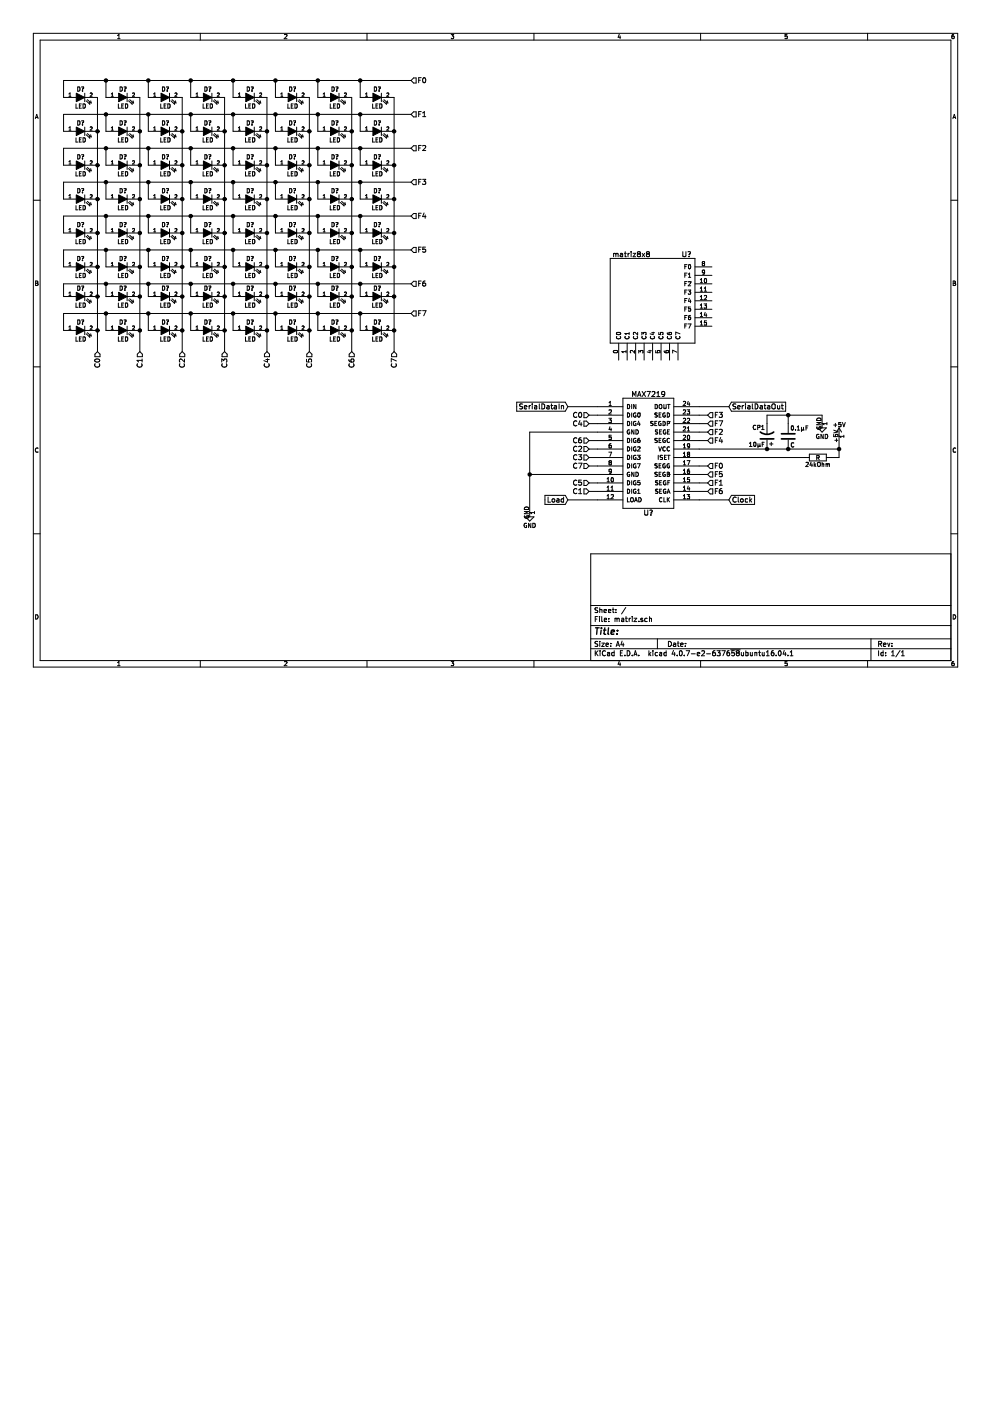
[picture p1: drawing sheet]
EESchema Schematic File Version 2
LIBS:max
LIBS:leds
LIBS:matriz8x8
LIBS:power
LIBS:device
LIBS:matriz-cache
EELAYER 25 0
EELAYER END
$Descr A4 11693 8268
encoding utf-8
Sheet 1 1
Title ""
Date ""
Rev ""
Comp ""
Comment1 ""
Comment2 ""
Comment3 ""
Comment4 ""
$EndDescr
$Comp
L LED D?
U 1 1
P 4450 1550
F 0 "D?" H 4450 1650 50  0000 C CNN
F 1 "LED" H 4450 1450 50  0000 C CNN
F 2 "" H 4450 1550 60  0001 C CNN
F 3 "" H 4450 1550 60  0001 C CNN
	1    4450 1550
	1    0    0    -1  
$EndComp
$Comp
L LED D?
U 1 1
P 4450 1150
F 0 "D?" H 4450 1250 50  0000 C CNN
F 1 "LED" H 4450 1050 50  0000 C CNN
F 2 "" H 4450 1150 60  0001 C CNN
F 3 "" H 4450 1150 60  0001 C CNN
	1    4450 1150
	1    0    0    -1  
$EndComp
$Comp
L LED D?
U 1 1
P 4450 2350
F 0 "D?" H 4450 2450 50  0000 C CNN
F 1 "LED" H 4450 2250 50  0000 C CNN
F 2 "" H 4450 2350 60  0001 C CNN
F 3 "" H 4450 2350 60  0001 C CNN
	1    4450 2350
	1    0    0    -1  
$EndComp
$Comp
L LED D?
U 1 1
P 4450 1950
F 0 "D?" H 4450 2050 50  0000 C CNN
F 1 "LED" H 4450 1850 50  0000 C CNN
F 2 "" H 4450 1950 60  0001 C CNN
F 3 "" H 4450 1950 60  0001 C CNN
	1    4450 1950
	1    0    0    -1  
$EndComp
$Comp
L LED D?
U 1 1
P 4450 2750
F 0 "D?" H 4450 2850 50  0000 C CNN
F 1 "LED" H 4450 2650 50  0000 C CNN
F 2 "" H 4450 2750 60  0001 C CNN
F 3 "" H 4450 2750 60  0001 C CNN
	1    4450 2750
	1    0    0    -1  
$EndComp
$Comp
L LED D?
U 1 1
P 4450 3500
F 0 "D?" H 4450 3600 50  0000 C CNN
F 1 "LED" H 4450 3400 50  0000 C CNN
F 2 "" H 4450 3500 60  0001 C CNN
F 3 "" H 4450 3500 60  0001 C CNN
	1    4450 3500
	1    0    0    -1  
$EndComp
$Comp
L LED D?
U 1 1
P 4450 3150
F 0 "D?" H 4450 3250 50  0000 C CNN
F 1 "LED" H 4450 3050 50  0000 C CNN
F 2 "" H 4450 3150 60  0001 C CNN
F 3 "" H 4450 3150 60  0001 C CNN
	1    4450 3150
	1    0    0    -1  
$EndComp
$Comp
L LED D?
U 1 1
P 4450 3900
F 0 "D?" H 4450 4000 50  0000 C CNN
F 1 "LED" H 4450 3800 50  0000 C CNN
F 2 "" H 4450 3900 60  0001 C CNN
F 3 "" H 4450 3900 60  0001 C CNN
	1    4450 3900
	1    0    0    -1  
$EndComp
$Comp
L LED D?
U 1 1
P 3950 1550
F 0 "D?" H 3950 1650 50  0000 C CNN
F 1 "LED" H 3950 1450 50  0000 C CNN
F 2 "" H 3950 1550 60  0001 C CNN
F 3 "" H 3950 1550 60  0001 C CNN
	1    3950 1550
	1    0    0    -1  
$EndComp
$Comp
L LED D?
U 1 1
P 3950 1150
F 0 "D?" H 3950 1250 50  0000 C CNN
F 1 "LED" H 3950 1050 50  0000 C CNN
F 2 "" H 3950 1150 60  0001 C CNN
F 3 "" H 3950 1150 60  0001 C CNN
	1    3950 1150
	1    0    0    -1  
$EndComp
$Comp
L LED D?
U 1 1
P 3950 2350
F 0 "D?" H 3950 2450 50  0000 C CNN
F 1 "LED" H 3950 2250 50  0000 C CNN
F 2 "" H 3950 2350 60  0001 C CNN
F 3 "" H 3950 2350 60  0001 C CNN
	1    3950 2350
	1    0    0    -1  
$EndComp
$Comp
L LED D?
U 1 1
P 3950 1950
F 0 "D?" H 3950 2050 50  0000 C CNN
F 1 "LED" H 3950 1850 50  0000 C CNN
F 2 "" H 3950 1950 60  0001 C CNN
F 3 "" H 3950 1950 60  0001 C CNN
	1    3950 1950
	1    0    0    -1  
$EndComp
$Comp
L LED D?
U 1 1
P 3950 2750
F 0 "D?" H 3950 2850 50  0000 C CNN
F 1 "LED" H 3950 2650 50  0000 C CNN
F 2 "" H 3950 2750 60  0001 C CNN
F 3 "" H 3950 2750 60  0001 C CNN
	1    3950 2750
	1    0    0    -1  
$EndComp
$Comp
L LED D?
U 1 1
P 3950 3500
F 0 "D?" H 3950 3600 50  0000 C CNN
F 1 "LED" H 3950 3400 50  0000 C CNN
F 2 "" H 3950 3500 60  0001 C CNN
F 3 "" H 3950 3500 60  0001 C CNN
	1    3950 3500
	1    0    0    -1  
$EndComp
$Comp
L LED D?
U 1 1
P 3950 3150
F 0 "D?" H 3950 3250 50  0000 C CNN
F 1 "LED" H 3950 3050 50  0000 C CNN
F 2 "" H 3950 3150 60  0001 C CNN
F 3 "" H 3950 3150 60  0001 C CNN
	1    3950 3150
	1    0    0    -1  
$EndComp
$Comp
L LED D?
U 1 1
P 3950 3900
F 0 "D?" H 3950 4000 50  0000 C CNN
F 1 "LED" H 3950 3800 50  0000 C CNN
F 2 "" H 3950 3900 60  0001 C CNN
F 3 "" H 3950 3900 60  0001 C CNN
	1    3950 3900
	1    0    0    -1  
$EndComp
$Comp
L LED D?
U 1 1
P 3450 1550
F 0 "D?" H 3450 1650 50  0000 C CNN
F 1 "LED" H 3450 1450 50  0000 C CNN
F 2 "" H 3450 1550 60  0001 C CNN
F 3 "" H 3450 1550 60  0001 C CNN
	1    3450 1550
	1    0    0    -1  
$EndComp
$Comp
L LED D?
U 1 1
P 3450 1150
F 0 "D?" H 3450 1250 50  0000 C CNN
F 1 "LED" H 3450 1050 50  0000 C CNN
F 2 "" H 3450 1150 60  0001 C CNN
F 3 "" H 3450 1150 60  0001 C CNN
	1    3450 1150
	1    0    0    -1  
$EndComp
$Comp
L LED D?
U 1 1
P 3450 2350
F 0 "D?" H 3450 2450 50  0000 C CNN
F 1 "LED" H 3450 2250 50  0000 C CNN
F 2 "" H 3450 2350 60  0001 C CNN
F 3 "" H 3450 2350 60  0001 C CNN
	1    3450 2350
	1    0    0    -1  
$EndComp
$Comp
L LED D?
U 1 1
P 3450 1950
F 0 "D?" H 3450 2050 50  0000 C CNN
F 1 "LED" H 3450 1850 50  0000 C CNN
F 2 "" H 3450 1950 60  0001 C CNN
F 3 "" H 3450 1950 60  0001 C CNN
	1    3450 1950
	1    0    0    -1  
$EndComp
$Comp
L LED D?
U 1 1
P 3450 2750
F 0 "D?" H 3450 2850 50  0000 C CNN
F 1 "LED" H 3450 2650 50  0000 C CNN
F 2 "" H 3450 2750 60  0001 C CNN
F 3 "" H 3450 2750 60  0001 C CNN
	1    3450 2750
	1    0    0    -1  
$EndComp
$Comp
L LED D?
U 1 1
P 3450 3500
F 0 "D?" H 3450 3600 50  0000 C CNN
F 1 "LED" H 3450 3400 50  0000 C CNN
F 2 "" H 3450 3500 60  0001 C CNN
F 3 "" H 3450 3500 60  0001 C CNN
	1    3450 3500
	1    0    0    -1  
$EndComp
$Comp
L LED D?
U 1 1
P 3450 3150
F 0 "D?" H 3450 3250 50  0000 C CNN
F 1 "LED" H 3450 3050 50  0000 C CNN
F 2 "" H 3450 3150 60  0001 C CNN
F 3 "" H 3450 3150 60  0001 C CNN
	1    3450 3150
	1    0    0    -1  
$EndComp
$Comp
L LED D?
U 1 1
P 3450 3900
F 0 "D?" H 3450 4000 50  0000 C CNN
F 1 "LED" H 3450 3800 50  0000 C CNN
F 2 "" H 3450 3900 60  0001 C CNN
F 3 "" H 3450 3900 60  0001 C CNN
	1    3450 3900
	1    0    0    -1  
$EndComp
$Comp
L LED D?
U 1 1
P 2950 1550
F 0 "D?" H 2950 1650 50  0000 C CNN
F 1 "LED" H 2950 1450 50  0000 C CNN
F 2 "" H 2950 1550 60  0001 C CNN
F 3 "" H 2950 1550 60  0001 C CNN
	1    2950 1550
	1    0    0    -1  
$EndComp
$Comp
L LED D?
U 1 1
P 2950 1150
F 0 "D?" H 2950 1250 50  0000 C CNN
F 1 "LED" H 2950 1050 50  0000 C CNN
F 2 "" H 2950 1150 60  0001 C CNN
F 3 "" H 2950 1150 60  0001 C CNN
	1    2950 1150
	1    0    0    -1  
$EndComp
$Comp
L LED D?
U 1 1
P 2950 2350
F 0 "D?" H 2950 2450 50  0000 C CNN
F 1 "LED" H 2950 2250 50  0000 C CNN
F 2 "" H 2950 2350 60  0001 C CNN
F 3 "" H 2950 2350 60  0001 C CNN
	1    2950 2350
	1    0    0    -1  
$EndComp
$Comp
L LED D?
U 1 1
P 2950 1950
F 0 "D?" H 2950 2050 50  0000 C CNN
F 1 "LED" H 2950 1850 50  0000 C CNN
F 2 "" H 2950 1950 60  0001 C CNN
F 3 "" H 2950 1950 60  0001 C CNN
	1    2950 1950
	1    0    0    -1  
$EndComp
$Comp
L LED D?
U 1 1
P 2950 2750
F 0 "D?" H 2950 2850 50  0000 C CNN
F 1 "LED" H 2950 2650 50  0000 C CNN
F 2 "" H 2950 2750 60  0001 C CNN
F 3 "" H 2950 2750 60  0001 C CNN
	1    2950 2750
	1    0    0    -1  
$EndComp
$Comp
L LED D?
U 1 1
P 2950 3500
F 0 "D?" H 2950 3600 50  0000 C CNN
F 1 "LED" H 2950 3400 50  0000 C CNN
F 2 "" H 2950 3500 60  0001 C CNN
F 3 "" H 2950 3500 60  0001 C CNN
	1    2950 3500
	1    0    0    -1  
$EndComp
$Comp
L LED D?
U 1 1
P 2950 3150
F 0 "D?" H 2950 3250 50  0000 C CNN
F 1 "LED" H 2950 3050 50  0000 C CNN
F 2 "" H 2950 3150 60  0001 C CNN
F 3 "" H 2950 3150 60  0001 C CNN
	1    2950 3150
	1    0    0    -1  
$EndComp
$Comp
L LED D?
U 1 1
P 2950 3900
F 0 "D?" H 2950 4000 50  0000 C CNN
F 1 "LED" H 2950 3800 50  0000 C CNN
F 2 "" H 2950 3900 60  0001 C CNN
F 3 "" H 2950 3900 60  0001 C CNN
	1    2950 3900
	1    0    0    -1  
$EndComp
$Comp
L LED D?
U 1 1
P 2450 1550
F 0 "D?" H 2450 1650 50  0000 C CNN
F 1 "LED" H 2450 1450 50  0000 C CNN
F 2 "" H 2450 1550 60  0001 C CNN
F 3 "" H 2450 1550 60  0001 C CNN
	1    2450 1550
	1    0    0    -1  
$EndComp
$Comp
L LED D?
U 1 1
P 2450 1150
F 0 "D?" H 2450 1250 50  0000 C CNN
F 1 "LED" H 2450 1050 50  0000 C CNN
F 2 "" H 2450 1150 60  0001 C CNN
F 3 "" H 2450 1150 60  0001 C CNN
	1    2450 1150
	1    0    0    -1  
$EndComp
$Comp
L LED D?
U 1 1
P 2450 2350
F 0 "D?" H 2450 2450 50  0000 C CNN
F 1 "LED" H 2450 2250 50  0000 C CNN
F 2 "" H 2450 2350 60  0001 C CNN
F 3 "" H 2450 2350 60  0001 C CNN
	1    2450 2350
	1    0    0    -1  
$EndComp
$Comp
L LED D?
U 1 1
P 2450 1950
F 0 "D?" H 2450 2050 50  0000 C CNN
F 1 "LED" H 2450 1850 50  0000 C CNN
F 2 "" H 2450 1950 60  0001 C CNN
F 3 "" H 2450 1950 60  0001 C CNN
	1    2450 1950
	1    0    0    -1  
$EndComp
$Comp
L LED D?
U 1 1
P 2450 2750
F 0 "D?" H 2450 2850 50  0000 C CNN
F 1 "LED" H 2450 2650 50  0000 C CNN
F 2 "" H 2450 2750 60  0001 C CNN
F 3 "" H 2450 2750 60  0001 C CNN
	1    2450 2750
	1    0    0    -1  
$EndComp
$Comp
L LED D?
U 1 1
P 2450 3500
F 0 "D?" H 2450 3600 50  0000 C CNN
F 1 "LED" H 2450 3400 50  0000 C CNN
F 2 "" H 2450 3500 60  0001 C CNN
F 3 "" H 2450 3500 60  0001 C CNN
	1    2450 3500
	1    0    0    -1  
$EndComp
$Comp
L LED D?
U 1 1
P 2450 3150
F 0 "D?" H 2450 3250 50  0000 C CNN
F 1 "LED" H 2450 3050 50  0000 C CNN
F 2 "" H 2450 3150 60  0001 C CNN
F 3 "" H 2450 3150 60  0001 C CNN
	1    2450 3150
	1    0    0    -1  
$EndComp
$Comp
L LED D?
U 1 1
P 2450 3900
F 0 "D?" H 2450 4000 50  0000 C CNN
F 1 "LED" H 2450 3800 50  0000 C CNN
F 2 "" H 2450 3900 60  0001 C CNN
F 3 "" H 2450 3900 60  0001 C CNN
	1    2450 3900
	1    0    0    -1  
$EndComp
$Comp
L LED D?
U 1 1
P 1950 1550
F 0 "D?" H 1950 1650 50  0000 C CNN
F 1 "LED" H 1950 1450 50  0000 C CNN
F 2 "" H 1950 1550 60  0001 C CNN
F 3 "" H 1950 1550 60  0001 C CNN
	1    1950 1550
	1    0    0    -1  
$EndComp
$Comp
L LED D?
U 1 1
P 1950 1150
F 0 "D?" H 1950 1250 50  0000 C CNN
F 1 "LED" H 1950 1050 50  0000 C CNN
F 2 "" H 1950 1150 60  0001 C CNN
F 3 "" H 1950 1150 60  0001 C CNN
	1    1950 1150
	1    0    0    -1  
$EndComp
$Comp
L LED D?
U 1 1
P 1950 2350
F 0 "D?" H 1950 2450 50  0000 C CNN
F 1 "LED" H 1950 2250 50  0000 C CNN
F 2 "" H 1950 2350 60  0001 C CNN
F 3 "" H 1950 2350 60  0001 C CNN
	1    1950 2350
	1    0    0    -1  
$EndComp
$Comp
L LED D?
U 1 1
P 1950 1950
F 0 "D?" H 1950 2050 50  0000 C CNN
F 1 "LED" H 1950 1850 50  0000 C CNN
F 2 "" H 1950 1950 60  0001 C CNN
F 3 "" H 1950 1950 60  0001 C CNN
	1    1950 1950
	1    0    0    -1  
$EndComp
$Comp
L LED D?
U 1 1
P 1950 2750
F 0 "D?" H 1950 2850 50  0000 C CNN
F 1 "LED" H 1950 2650 50  0000 C CNN
F 2 "" H 1950 2750 60  0001 C CNN
F 3 "" H 1950 2750 60  0001 C CNN
	1    1950 2750
	1    0    0    -1  
$EndComp
$Comp
L LED D?
U 1 1
P 1950 3500
F 0 "D?" H 1950 3600 50  0000 C CNN
F 1 "LED" H 1950 3400 50  0000 C CNN
F 2 "" H 1950 3500 60  0001 C CNN
F 3 "" H 1950 3500 60  0001 C CNN
	1    1950 3500
	1    0    0    -1  
$EndComp
$Comp
L LED D?
U 1 1
P 1950 3150
F 0 "D?" H 1950 3250 50  0000 C CNN
F 1 "LED" H 1950 3050 50  0000 C CNN
F 2 "" H 1950 3150 60  0001 C CNN
F 3 "" H 1950 3150 60  0001 C CNN
	1    1950 3150
	1    0    0    -1  
$EndComp
$Comp
L LED D?
U 1 1
P 1950 3900
F 0 "D?" H 1950 4000 50  0000 C CNN
F 1 "LED" H 1950 3800 50  0000 C CNN
F 2 "" H 1950 3900 60  0001 C CNN
F 3 "" H 1950 3900 60  0001 C CNN
	1    1950 3900
	1    0    0    -1  
$EndComp
$Comp
L LED D?
U 1 1
P 1450 1550
F 0 "D?" H 1450 1650 50  0000 C CNN
F 1 "LED" H 1450 1450 50  0000 C CNN
F 2 "" H 1450 1550 60  0001 C CNN
F 3 "" H 1450 1550 60  0001 C CNN
	1    1450 1550
	1    0    0    -1  
$EndComp
$Comp
L LED D?
U 1 1
P 1450 1150
F 0 "D?" H 1450 1250 50  0000 C CNN
F 1 "LED" H 1450 1050 50  0000 C CNN
F 2 "" H 1450 1150 60  0001 C CNN
F 3 "" H 1450 1150 60  0001 C CNN
	1    1450 1150
	1    0    0    -1  
$EndComp
$Comp
L LED D?
U 1 1
P 1450 2350
F 0 "D?" H 1450 2450 50  0000 C CNN
F 1 "LED" H 1450 2250 50  0000 C CNN
F 2 "" H 1450 2350 60  0001 C CNN
F 3 "" H 1450 2350 60  0001 C CNN
	1    1450 2350
	1    0    0    -1  
$EndComp
$Comp
L LED D?
U 1 1
P 1450 1950
F 0 "D?" H 1450 2050 50  0000 C CNN
F 1 "LED" H 1450 1850 50  0000 C CNN
F 2 "" H 1450 1950 60  0001 C CNN
F 3 "" H 1450 1950 60  0001 C CNN
	1    1450 1950
	1    0    0    -1  
$EndComp
$Comp
L LED D?
U 1 1
P 1450 2750
F 0 "D?" H 1450 2850 50  0000 C CNN
F 1 "LED" H 1450 2650 50  0000 C CNN
F 2 "" H 1450 2750 60  0001 C CNN
F 3 "" H 1450 2750 60  0001 C CNN
	1    1450 2750
	1    0    0    -1  
$EndComp
$Comp
L LED D?
U 1 1
P 1450 3500
F 0 "D?" H 1450 3600 50  0000 C CNN
F 1 "LED" H 1450 3400 50  0000 C CNN
F 2 "" H 1450 3500 60  0001 C CNN
F 3 "" H 1450 3500 60  0001 C CNN
	1    1450 3500
	1    0    0    -1  
$EndComp
$Comp
L LED D?
U 1 1
P 1450 3150
F 0 "D?" H 1450 3250 50  0000 C CNN
F 1 "LED" H 1450 3050 50  0000 C CNN
F 2 "" H 1450 3150 60  0001 C CNN
F 3 "" H 1450 3150 60  0001 C CNN
	1    1450 3150
	1    0    0    -1  
$EndComp
$Comp
L LED D?
U 1 1
P 1450 3900
F 0 "D?" H 1450 4000 50  0000 C CNN
F 1 "LED" H 1450 3800 50  0000 C CNN
F 2 "" H 1450 3900 60  0001 C CNN
F 3 "" H 1450 3900 60  0001 C CNN
	1    1450 3900
	1    0    0    -1  
$EndComp
$Comp
L LED D?
U 1 1
P 950 1550
F 0 "D?" H 950 1650 50  0000 C CNN
F 1 "LED" H 950 1450 50  0000 C CNN
F 2 "" H 950 1550 60  0001 C CNN
F 3 "" H 950 1550 60  0001 C CNN
	1    950  1550
	1    0    0    -1  
$EndComp
$Comp
L LED D?
U 1 1
P 950 1150
F 0 "D?" H 950 1250 50  0000 C CNN
F 1 "LED" H 950 1050 50  0000 C CNN
F 2 "" H 950 1150 60  0001 C CNN
F 3 "" H 950 1150 60  0001 C CNN
	1    950  1150
	1    0    0    -1  
$EndComp
$Comp
L LED D?
U 1 1
P 950 2350
F 0 "D?" H 950 2450 50  0000 C CNN
F 1 "LED" H 950 2250 50  0000 C CNN
F 2 "" H 950 2350 60  0001 C CNN
F 3 "" H 950 2350 60  0001 C CNN
	1    950  2350
	1    0    0    -1  
$EndComp
$Comp
L LED D?
U 1 1
P 950 1950
F 0 "D?" H 950 2050 50  0000 C CNN
F 1 "LED" H 950 1850 50  0000 C CNN
F 2 "" H 950 1950 60  0001 C CNN
F 3 "" H 950 1950 60  0001 C CNN
	1    950  1950
	1    0    0    -1  
$EndComp
$Comp
L LED D?
U 1 1
P 950 2750
F 0 "D?" H 950 2850 50  0000 C CNN
F 1 "LED" H 950 2650 50  0000 C CNN
F 2 "" H 950 2750 60  0001 C CNN
F 3 "" H 950 2750 60  0001 C CNN
	1    950  2750
	1    0    0    -1  
$EndComp
$Comp
L LED D?
U 1 1
P 950 3500
F 0 "D?" H 950 3600 50  0000 C CNN
F 1 "LED" H 950 3400 50  0000 C CNN
F 2 "" H 950 3500 60  0001 C CNN
F 3 "" H 950 3500 60  0001 C CNN
	1    950  3500
	1    0    0    -1  
$EndComp
$Comp
L LED D?
U 1 1
P 950 3150
F 0 "D?" H 950 3250 50  0000 C CNN
F 1 "LED" H 950 3050 50  0000 C CNN
F 2 "" H 950 3150 60  0001 C CNN
F 3 "" H 950 3150 60  0001 C CNN
	1    950  3150
	1    0    0    -1  
$EndComp
$Comp
L LED D?
U 1 1
P 950 3900
F 0 "D?" H 950 4000 50  0000 C CNN
F 1 "LED" H 950 3800 50  0000 C CNN
F 2 "" H 950 3900 60  0001 C CNN
F 3 "" H 950 3900 60  0001 C CNN
	1    950  3900
	1    0    0    -1  
$EndComp
$Comp
L MAX7219 U?
U 1 1
P 7650 5350
F 0 "U?" H 7650 4650 60  0000 C CNN
F 1 "MAX7219" H 7650 6050 60  0000 C CNN
F 2 "" H 8250 5350 60  0000 C CNN
F 3 "" H 8250 5350 60  0000 C CNN
	1    7650 5350
	1    0    0    -1  
$EndComp
$Comp
L GND #PWR?
U 1 1
P 6250 6050
F 0 "#PWR?" H 6250 5800 50  0001 C CNN
F 1 "GND" H 6250 5900 50  0000 C CNN
F 2 "" H 6250 6050 50  0001 C CNN
F 3 "" H 6250 6050 50  0001 C CNN
	1    6250 6050
	1    0    0    -1  
$EndComp
$Comp
L +5V #PWR?
U 1 1
P 9900 5150
F 0 "#PWR?" H 9900 5000 50  0001 C CNN
F 1 "+5V" H 9900 5290 50  0000 C CNN
F 2 "" H 9900 5150 50  0001 C CNN
F 3 "" H 9900 5150 50  0001 C CNN
	1    9900 5150
	1    0    0    -1  
$EndComp
$Comp
L C 0.1µF
U 1 1
P 9300 5150
F 0 "0.1µF" H 9325 5250 50  0000 L CNN
F 1 "C" H 9325 5050 50  0000 L CNN
F 2 "" H 9338 5000 50  0001 C CNN
F 3 "" H 9300 5150 50  0001 C CNN
	1    9300 5150
	1    0    0    -1  
$EndComp
$Comp
L GND #PWR?
U 1 1
P 9700 5000
F 0 "#PWR?" H 9700 4750 50  0001 C CNN
F 1 "GND" H 9700 4850 50  0000 C CNN
F 2 "" H 9700 5000 50  0001 C CNN
F 3 "" H 9700 5000 50  0001 C CNN
	1    9700 5000
	1    0    0    -1  
$EndComp
$Comp
L R 24kOhm
U 1 1
P 9650 5400
F 0 "24kOhm" V 9730 5400 50  0000 C CNN
F 1 "R" V 9650 5400 50  0000 C CNN
F 2 "" V 9580 5400 50  0001 C CNN
F 3 "" H 9650 5400 50  0001 C CNN
	1    9650 5400
	0    1    1    0   
$EndComp
Text GLabel 8600 4800 2    60   Input ~ 0
SerialDataOut
Text GLabel 8600 5900 2    60   Input ~ 0
Clock
Text GLabel 6700 4800 0    60   Input ~ 0
SerialDataIn
Text GLabel 6700 5900 0    60   Input ~ 0
Load
Text HLabel 6950 4900 0    60   Input ~ 0
C0
Text HLabel 6950 5800 0    60   Input ~ 0
C1
Text HLabel 6950 5000 0    60   Input ~ 0
C4
Text HLabel 6950 5700 0    60   Input ~ 0
C5
$Comp
L CP1 10µF
U 1 1
P 9050 5150
F 0 "10µF" H 9075 5250 50  0000 L CNN
F 1 "CP1" H 9075 5050 50  0000 L CNN
F 2 "" H 9050 5150 50  0001 C CNN
F 3 "" H 9050 5150 50  0001 C CNN
	1    9050 5150
	-1   0    0    1   
$EndComp
Text HLabel 6950 5500 0    60   Input ~ 0
C7
Text HLabel 6950 5200 0    60   Input ~ 0
C6
Text HLabel 6950 5400 0    60   Input ~ 0
C3
Text HLabel 6950 5300 0    60   Input ~ 0
C2
Text HLabel 8350 5000 2    60   Input ~ 0
F7
Text HLabel 8350 5800 2    60   Input ~ 0
F6
Text HLabel 8350 5600 2    60   Input ~ 0
F5
Text HLabel 8350 5200 2    60   Input ~ 0
F4
Text HLabel 8350 4900 2    60   Input ~ 0
F3
Text HLabel 8350 5100 2    60   Input ~ 0
F2
Text HLabel 8350 5700 2    60   Input ~ 0
F1
Text HLabel 8350 5500 2    60   Input ~ 0
F0
$Comp
L matriz8x8 U?
U 1 1
P 7900 3400
F 0 "U?" H 8100 3800 60  0000 C CNN
F 1 "matriz8x8" H 7450 3800 60  0000 C CNN
F 2 "" H 8100 3800 60  0001 C CNN
F 3 "" H 8100 3800 60  0001 C CNN
	1    7900 3400
	1    0    0    -1  
$EndComp
Text HLabel 1150 4150 3    60   Input ~ 0
C0
Text HLabel 1650 4150 3    60   Input ~ 0
C1
Text HLabel 2150 4150 3    60   Input ~ 0
C2
Text HLabel 2650 4150 3    60   Input ~ 0
C3
Text HLabel 3150 4150 3    60   Input ~ 0
C4
Text HLabel 4150 4150 3    60   Input ~ 0
C6
Text HLabel 3650 4150 3    60   Input ~ 0
C5
Text HLabel 4650 4150 3    60   Input ~ 0
C7
Text HLabel 4850 3700 2    60   Input ~ 0
F7
Text HLabel 4850 3350 2    60   Input ~ 0
F6
Text HLabel 4850 2950 2    60   Input ~ 0
F5
Wire Wire Line
	9500 5400 8250 5400
Connection ~ 9300 4900
Wire Wire Line
	9700 4900 9700 5000
Wire Wire Line
	9300 4900 9300 5000
Wire Wire Line
	9050 4900 9700 4900
Wire Wire Line
	9050 5000 9050 4900
Wire Wire Line
	7050 5600 6250 5600
Wire Wire Line
	7050 5100 6250 5100
Connection ~ 4650 3900
Connection ~ 4150 3900
Connection ~ 4150 3500
Connection ~ 4150 3150
Connection ~ 4150 2750
Connection ~ 4150 2350
Connection ~ 4150 1950
Connection ~ 4150 1550
Connection ~ 3650 3900
Connection ~ 3650 3500
Connection ~ 3650 3150
Connection ~ 3650 2750
Connection ~ 3650 2350
Connection ~ 3650 1950
Connection ~ 3650 1550
Connection ~ 3150 3900
Connection ~ 3150 3500
Connection ~ 3150 3150
Connection ~ 3150 2750
Connection ~ 3150 2350
Connection ~ 3150 1950
Connection ~ 3150 1550
Connection ~ 2650 3900
Connection ~ 2150 3900
Connection ~ 4650 1550
Connection ~ 4650 1950
Connection ~ 4650 2350
Connection ~ 4650 2750
Connection ~ 4650 3150
Connection ~ 4650 3500
Connection ~ 4250 2150
Wire Wire Line
	4250 2350 4250 2150
Connection ~ 4250 1750
Wire Wire Line
	4250 1950 4250 1750
Connection ~ 4250 950 
Wire Wire Line
	4250 1150 4250 950 
Connection ~ 4250 1350
Wire Wire Line
	4250 1550 4250 1350
Connection ~ 3750 1350
Wire Wire Line
	3750 1550 3750 1350
Connection ~ 3750 950 
Wire Wire Line
	3750 1150 3750 950 
Connection ~ 3250 950 
Wire Wire Line
	3250 1150 3250 950 
Connection ~ 3250 1350
Wire Wire Line
	3250 1550 3250 1350
Connection ~ 3250 1750
Wire Wire Line
	3250 1950 3250 1750
Connection ~ 3750 1750
Wire Wire Line
	3750 1950 3750 1750
Connection ~ 3750 2150
Wire Wire Line
	3750 2350 3750 2150
Connection ~ 3250 2150
Wire Wire Line
	3250 2350 3250 2150
Connection ~ 3250 2950
Wire Wire Line
	3250 3150 3250 2950
Connection ~ 3250 2550
Wire Wire Line
	3250 2750 3250 2550
Connection ~ 4250 2550
Wire Wire Line
	4250 2550 4250 2750
Connection ~ 3750 2550
Wire Wire Line
	3750 2550 3750 2750
Connection ~ 3750 2950
Wire Wire Line
	3750 3150 3750 2950
Connection ~ 4250 2950
Wire Wire Line
	4250 3150 4250 2950
Connection ~ 3250 3350
Wire Wire Line
	3250 3500 3250 3350
Connection ~ 3750 3350
Wire Wire Line
	3750 3500 3750 3350
Connection ~ 4250 3350
Wire Wire Line
	4250 3500 4250 3350
Connection ~ 4250 3700
Wire Wire Line
	4250 3900 4250 3700
Connection ~ 3750 3700
Wire Wire Line
	3750 3900 3750 3700
Connection ~ 3250 3700
Wire Wire Line
	3250 3900 3250 3700
Connection ~ 2750 950 
Wire Wire Line
	2750 1150 2750 950 
Connection ~ 2750 1350
Wire Wire Line
	2750 1550 2750 1350
Connection ~ 2750 1750
Wire Wire Line
	2750 1950 2750 1750
Connection ~ 2750 2150
Wire Wire Line
	2750 2350 2750 2150
Connection ~ 2750 2550
Wire Wire Line
	2750 2750 2750 2550
Connection ~ 2750 2950
Wire Wire Line
	2750 3150 2750 2950
Connection ~ 2750 3350
Wire Wire Line
	2750 3500 2750 3350
Connection ~ 2750 3700
Wire Wire Line
	2750 3900 2750 3700
Connection ~ 2250 950 
Wire Wire Line
	2250 1150 2250 950 
Connection ~ 2250 1350
Wire Wire Line
	2250 1550 2250 1350
Connection ~ 2250 1750
Wire Wire Line
	2250 1950 2250 1750
Connection ~ 2250 2150
Wire Wire Line
	2250 2350 2250 2150
Connection ~ 2250 2550
Wire Wire Line
	2250 2750 2250 2550
Connection ~ 2250 2950
Wire Wire Line
	2250 3150 2250 2950
Connection ~ 2250 3350
Wire Wire Line
	2250 3500 2250 3350
Connection ~ 1750 2550
Wire Wire Line
	1750 2750 1750 2550
Connection ~ 1750 2150
Wire Wire Line
	1750 2350 1750 2150
Connection ~ 1750 1750
Wire Wire Line
	1750 1950 1750 1750
Connection ~ 1750 1350
Wire Wire Line
	1750 1550 1750 1350
Connection ~ 1750 950 
Wire Wire Line
	1750 1150 1750 950 
Connection ~ 1250 950 
Wire Wire Line
	1250 1150 1250 950 
Connection ~ 1250 1350
Wire Wire Line
	1250 1550 1250 1350
Connection ~ 1250 1750
Wire Wire Line
	1250 1950 1250 1750
Connection ~ 1250 2150
Wire Wire Line
	1250 2350 1250 2150
Connection ~ 1250 2550
Wire Wire Line
	1250 2750 1250 2550
Wire Wire Line
	750  950  4850 950 
Wire Wire Line
	750  1150 750  950 
Wire Wire Line
	750  1350 4850 1350
Wire Wire Line
	750  1550 750  1350
Wire Wire Line
	750  1750 750  1950
Wire Wire Line
	4850 1750 750  1750
Wire Wire Line
	750  2150 4850 2150
Wire Wire Line
	750  2350 750  2150
Connection ~ 2650 1950
Connection ~ 2650 2350
Connection ~ 2650 1550
Connection ~ 2650 2750
Connection ~ 2650 3150
Connection ~ 2650 3500
Connection ~ 2150 3500
Connection ~ 2150 3150
Connection ~ 2150 2750
Connection ~ 2150 2350
Connection ~ 2150 1950
Connection ~ 2150 1550
Connection ~ 2250 3700
Wire Wire Line
	2250 3900 2250 3700
Connection ~ 1750 3700
Wire Wire Line
	1750 3900 1750 3700
Connection ~ 1750 3350
Wire Wire Line
	1750 3500 1750 3350
Connection ~ 1750 2950
Wire Wire Line
	1750 3150 1750 2950
Connection ~ 1250 2950
Wire Wire Line
	1250 3150 1250 2950
Connection ~ 1650 3900
Connection ~ 1650 3500
Connection ~ 1650 3150
Connection ~ 1650 2750
Connection ~ 1650 2350
Connection ~ 1650 1950
Connection ~ 1650 1550
Wire Wire Line
	750  3700 4850 3700
Wire Wire Line
	750  3900 750  3700
Wire Wire Line
	750  2550 4850 2550
Wire Wire Line
	750  2750 750  2550
Wire Wire Line
	750  2950 4850 2950
Wire Wire Line
	750  3150 750  2950
Connection ~ 1250 3350
Wire Wire Line
	1250 3500 1250 3350
Wire Wire Line
	1250 3700 1250 3900
Wire Wire Line
	750  3350 4850 3350
Wire Wire Line
	750  3500 750  3350
Connection ~ 1150 3900
Connection ~ 1150 3500
Connection ~ 1150 3150
Connection ~ 1150 2750
Connection ~ 1150 2350
Connection ~ 1150 1950
Connection ~ 1150 1550
Wire Wire Line
	7050 5200 6950 5200
Wire Wire Line
	7050 5300 6950 5300
Wire Wire Line
	7050 5400 6950 5400
Wire Wire Line
	7050 5500 6950 5500
Wire Wire Line
	8250 5800 8350 5800
Wire Wire Line
	8250 5700 8350 5700
Wire Wire Line
	8350 5600 8250 5600
Wire Wire Line
	8250 5500 8350 5500
Wire Wire Line
	8350 5200 8250 5200
Wire Wire Line
	8350 5100 8250 5100
Wire Wire Line
	8350 5000 8250 5000
Wire Wire Line
	8600 5900 8250 5900
Wire Wire Line
	8350 4900 8250 4900
Wire Wire Line
	7050 5700 6950 5700
Wire Wire Line
	7050 5000 6950 5000
Wire Wire Line
	7050 5800 6950 5800
Wire Wire Line
	7050 4900 6950 4900
Wire Wire Line
	7050 4800 6700 4800
Wire Wire Line
	7050 5900 6700 5900
Connection ~ 6250 5600
Wire Wire Line
	6250 5100 6250 6050
Wire Wire Line
	8250 4800 8600 4800
Wire Wire Line
	9900 5150 9900 5400
Wire Wire Line
	9900 5400 9800 5400
Wire Wire Line
	8250 5300 9900 5300
Connection ~ 9900 5300
Connection ~ 9300 5300
Connection ~ 9050 5300
Text HLabel 4850 950  2    60   Input ~ 0
F0
Text HLabel 4850 1350 2    60   Input ~ 0
F1
Text HLabel 4850 2150 2    60   Input ~ 0
F3
Text HLabel 4850 1750 2    60   Input ~ 0
F2
Text HLabel 4850 2550 2    60   Input ~ 0
F4
Wire Wire Line
	1150 1150 1150 4150
Wire Wire Line
	1650 1150 1650 4150
Connection ~ 1250 3700
Wire Wire Line
	2150 1150 2150 4150
Wire Wire Line
	2650 1150 2650 4150
Wire Wire Line
	3150 1150 3150 4150
Wire Wire Line
	3650 1150 3650 4150
Wire Wire Line
	4150 1150 4150 4150
Wire Wire Line
	4650 1150 4650 4150
$EndSCHEMATC
